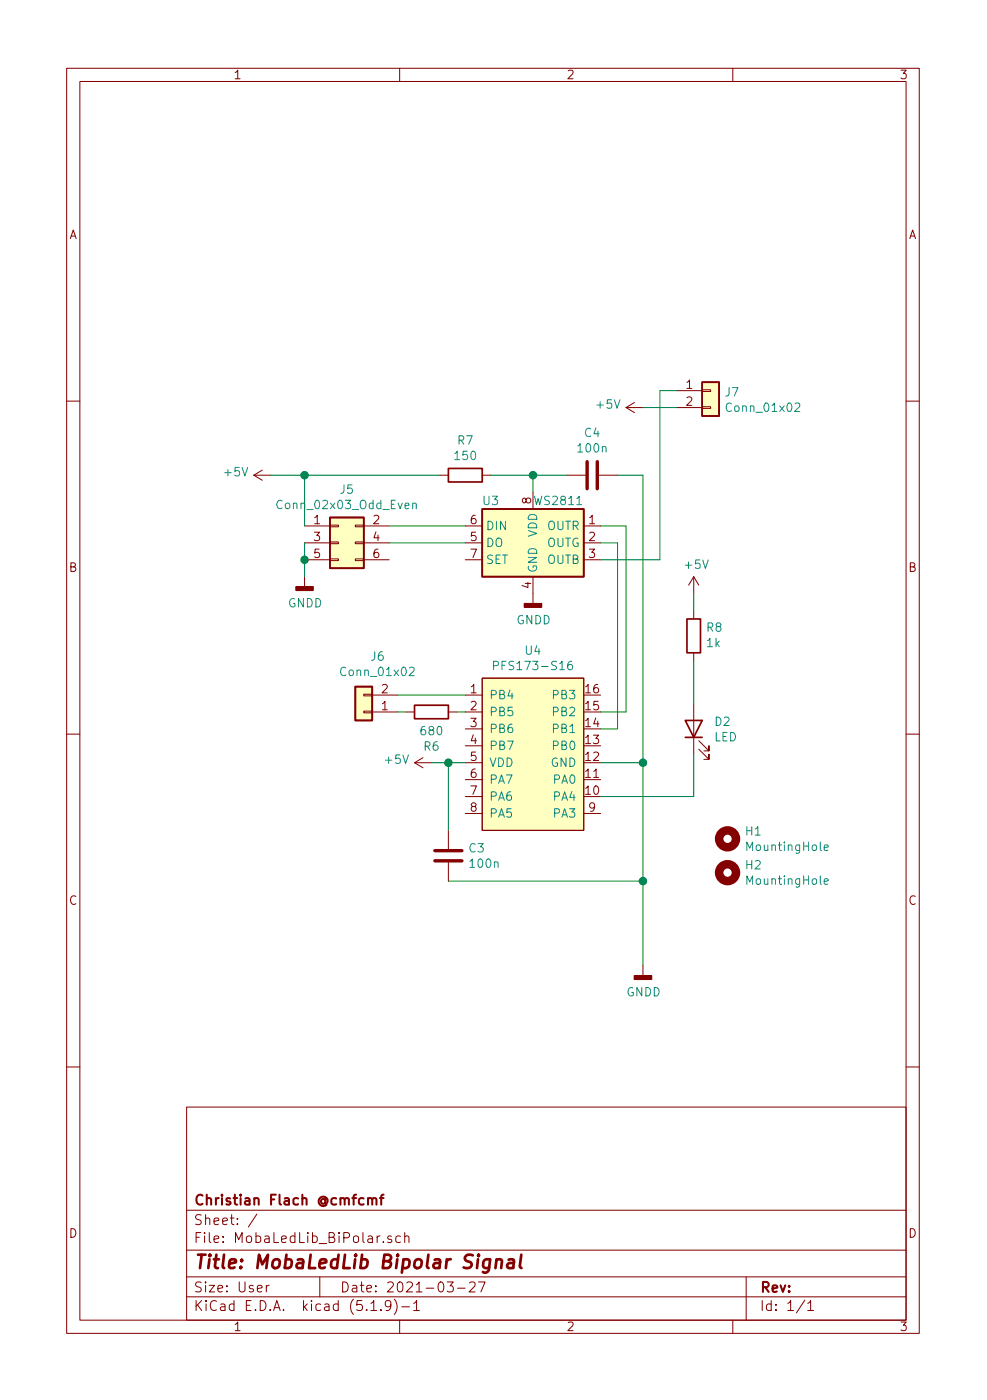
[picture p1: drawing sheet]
EESchema Schematic File Version 4
EELAYER 30 0
EELAYER END
$Descr User 5827 8268
encoding utf-8
Sheet 1 1
Title "MobaLedLib Bipolar Signal"
Date "2021-03-27"
Rev ""
Comp "Christian Flach @cmfcmf"
Comment1 ""
Comment2 ""
Comment3 ""
Comment4 ""
$EndDescr
$Comp
L Driver_LED:WS2811 U3
U 1 1
P 3150 3200
F 0 "U3" H 2900 3450 50  0000 C CNN
F 1 "WS2811" H 3300 3450 50  0000 C CNN
F 2 "Package_DIP:DIP-8_W7.62mm_Socket_LongPads" H 2850 3350 50  0001 C CNN
F 3 "https://cdn-shop.adafruit.com/datasheets/WS2811.pdf" H 2950 3450 50  0001 C CNN
	1    3150 3200
	1    0    0    -1  
$EndComp
$Comp
L MobaLedLib_BiPolar-rescue:PFS173-S16-Padauk U4
U 1 1
P 3150 4450
F 0 "U4" H 3150 5065 50  0000 C CNN
F 1 "PFS173-S16" H 3150 4974 50  0000 C CNN
F 2 "Display_7Segment:DA04-11SEKWA" H 3150 4450 50  0001 C CNN
F 3 "" H 3150 4450 50  0001 C CNN
	1    3150 4450
	1    0    0    -1  
$EndComp
$Comp
L power:GNDD #PWR012
U 1 1
P 3800 5700
F 0 "#PWR012" H 3800 5450 50  0001 C CNN
F 1 "GNDD" H 3804 5545 50  0000 C CNN
F 2 "" H 3800 5700 50  0001 C CNN
F 3 "" H 3800 5700 50  0001 C CNN
	1    3800 5700
	1    0    0    -1  
$EndComp
Wire Wire Line
	3800 5700 3800 5200
Wire Wire Line
	3800 4500 3550 4500
$Comp
L Connector_Generic:Conn_01x02 J6
U 1 1
P 2150 4200
F 0 "J6" H 2068 3875 50  0000 C CNN
F 1 "Conn_01x02" H 2068 3966 50  0000 C CNN
F 2 "TerminalBlock:TerminalBlock_bornier-2_P5.08mm" H 2150 4200 50  0001 C CNN
F 3 "~" H 2150 4200 50  0001 C CNN
	1    2150 4200
	-1   0    0    1   
$EndComp
$Comp
L Device:R R7
U 1 1
P 2750 2800
F 0 "R7" V 2543 2800 50  0000 C CNN
F 1 "150" V 2634 2800 50  0000 C CNN
F 2 "Resistor_THT:R_Axial_DIN0204_L3.6mm_D1.6mm_P7.62mm_Horizontal" V 2680 2800 50  0001 C CNN
F 3 "~" H 2750 2800 50  0001 C CNN
	1    2750 2800
	0    1    1    0   
$EndComp
Wire Wire Line
	3150 2900 3150 2800
Wire Wire Line
	3150 2800 2900 2800
$Comp
L Device:C C4
U 1 1
P 3500 2800
F 0 "C4" V 3248 2800 50  0000 C CNN
F 1 "100n" V 3339 2800 50  0000 C CNN
F 2 "Capacitor_THT:C_Disc_D4.7mm_W2.5mm_P5.00mm" H 3538 2650 50  0001 C CNN
F 3 "~" H 3500 2800 50  0001 C CNN
	1    3500 2800
	0    1    1    0   
$EndComp
Wire Wire Line
	3650 2800 3800 2800
Wire Wire Line
	3350 2800 3150 2800
Connection ~ 3150 2800
$Comp
L power:+5V #PWR06
U 1 1
P 1600 2800
F 0 "#PWR06" H 1600 2650 50  0001 C CNN
F 1 "+5V" V 1615 2928 50  0000 L CNN
F 2 "" H 1600 2800 50  0001 C CNN
F 3 "" H 1600 2800 50  0001 C CNN
	1    1600 2800
	0    -1   -1   0   
$EndComp
Wire Wire Line
	1600 2800 1800 2800
Connection ~ 3800 5200
Wire Wire Line
	3800 5200 3800 4500
Wire Wire Line
	2650 4500 2750 4500
$Comp
L Device:LED D2
U 1 1
P 4100 4300
F 0 "D2" V 4139 4182 50  0000 R CNN
F 1 "LED" V 4048 4182 50  0000 R CNN
F 2 "LED_THT:LED_D3.0mm" H 4100 4300 50  0001 C CNN
F 3 "~" H 4100 4300 50  0001 C CNN
	1    4100 4300
	0    -1   -1   0   
$EndComp
Wire Wire Line
	3550 4700 4100 4700
Wire Wire Line
	4100 4700 4100 4450
$Comp
L Device:R R8
U 1 1
P 4100 3750
F 0 "R8" H 4030 3704 50  0000 R CNN
F 1 "1k" H 4030 3795 50  0000 R CNN
F 2 "Resistor_THT:R_Axial_DIN0204_L3.6mm_D1.6mm_P2.54mm_Vertical" V 4030 3750 50  0001 C CNN
F 3 "~" H 4100 3750 50  0001 C CNN
	1    4100 3750
	-1   0    0    1   
$EndComp
$Comp
L power:+5V #PWR013
U 1 1
P 4100 3500
F 0 "#PWR013" H 4100 3350 50  0001 C CNN
F 1 "+5V" H 4115 3673 50  0000 C CNN
F 2 "" H 4100 3500 50  0001 C CNN
F 3 "" H 4100 3500 50  0001 C CNN
	1    4100 3500
	1    0    0    -1  
$EndComp
Wire Wire Line
	4100 3500 4100 3600
$Comp
L Connector_Generic:Conn_01x02 J7
U 1 1
P 4200 2300
F 0 "J7" H 4280 2292 50  0000 L CNN
F 1 "Conn_01x02" H 4280 2201 50  0000 L CNN
F 2 "TerminalBlock:TerminalBlock_bornier-2_P5.08mm" H 4200 2300 50  0001 C CNN
F 3 "~" H 4200 2300 50  0001 C CNN
	1    4200 2300
	1    0    0    -1  
$EndComp
$Comp
L Device:C C3
U 1 1
P 2650 5050
F 0 "C3" H 2765 5096 50  0000 L CNN
F 1 "100n" H 2765 5005 50  0000 L CNN
F 2 "Capacitor_THT:C_Disc_D4.7mm_W2.5mm_P5.00mm" H 2688 4900 50  0001 C CNN
F 3 "~" H 2650 5050 50  0001 C CNN
	1    2650 5050
	1    0    0    -1  
$EndComp
Wire Wire Line
	2650 4900 2650 4500
Wire Wire Line
	2650 5200 3800 5200
$Comp
L Connector_Generic:Conn_02x03_Odd_Even J5
U 1 1
P 2000 3200
F 0 "J5" H 2050 3517 50  0000 C CNN
F 1 "Conn_02x03_Odd_Even" H 2050 3426 50  0000 C CNN
F 2 "Connector_IDC:IDC-Header_2x03_P2.54mm_Vertical" H 2000 3200 50  0001 C CNN
F 3 "~" H 2000 3200 50  0001 C CNN
	1    2000 3200
	1    0    0    -1  
$EndComp
Wire Wire Line
	2300 3100 2750 3100
Wire Wire Line
	2750 3200 2300 3200
Wire Wire Line
	1800 3200 1800 3300
Wire Wire Line
	1800 3100 1800 2800
Connection ~ 1800 2800
Wire Wire Line
	1800 2800 2600 2800
$Comp
L Device:R R6
U 1 1
P 2550 4200
F 0 "R6" V 2343 4200 50  0000 C CNN
F 1 "680" V 2434 4200 50  0000 C CNN
F 2 "Resistor_THT:R_Axial_DIN0204_L3.6mm_D1.6mm_P2.54mm_Vertical" V 2480 4200 50  0001 C CNN
F 3 "~" H 2550 4200 50  0001 C CNN
	1    2550 4200
	0    1    -1   0   
$EndComp
$Comp
L power:+5V #PWR010
U 1 1
P 3800 2400
F 0 "#PWR010" H 3800 2250 50  0001 C CNN
F 1 "+5V" V 3815 2528 50  0000 L CNN
F 2 "" H 3800 2400 50  0001 C CNN
F 3 "" H 3800 2400 50  0001 C CNN
	1    3800 2400
	0    -1   -1   0   
$EndComp
$Comp
L power:GNDD #PWR07
U 1 1
P 1800 3400
F 0 "#PWR07" H 1800 3150 50  0001 C CNN
F 1 "GNDD" H 1804 3245 50  0000 C CNN
F 2 "" H 1800 3400 50  0001 C CNN
F 3 "" H 1800 3400 50  0001 C CNN
	1    1800 3400
	1    0    0    -1  
$EndComp
Wire Wire Line
	1800 3400 1800 3300
Connection ~ 1800 3300
$Comp
L power:+5V #PWR08
U 1 1
P 2550 4500
F 0 "#PWR08" H 2550 4350 50  0001 C CNN
F 1 "+5V" V 2565 4628 50  0000 L CNN
F 2 "" H 2550 4500 50  0001 C CNN
F 3 "" H 2550 4500 50  0001 C CNN
	1    2550 4500
	0    -1   -1   0   
$EndComp
Wire Wire Line
	2550 4500 2650 4500
Connection ~ 2650 4500
$Comp
L power:GNDD #PWR09
U 1 1
P 3150 3500
F 0 "#PWR09" H 3150 3250 50  0001 C CNN
F 1 "GNDD" H 3154 3345 50  0000 C CNN
F 2 "" H 3150 3500 50  0001 C CNN
F 3 "" H 3150 3500 50  0001 C CNN
	1    3150 3500
	1    0    0    -1  
$EndComp
Wire Wire Line
	3800 2800 3800 4500
Connection ~ 3800 4500
Wire Wire Line
	4100 3900 4100 4150
Wire Wire Line
	3550 3200 3650 3200
Wire Wire Line
	3650 3200 3650 4300
Wire Wire Line
	3650 4300 3550 4300
Wire Wire Line
	3550 4200 3700 4200
Wire Wire Line
	3700 4200 3700 3100
Wire Wire Line
	3700 3100 3550 3100
Wire Wire Line
	3550 3300 3900 3300
Wire Wire Line
	2750 4200 2700 4200
Wire Wire Line
	2750 4100 2350 4100
Wire Wire Line
	2350 4200 2400 4200
Wire Wire Line
	3900 2300 3900 3300
Wire Wire Line
	3900 2300 4000 2300
Wire Wire Line
	3800 2400 4000 2400
$Comp
L Mechanical:MountingHole H1
U 1 1
P 4300 4950
F 0 "H1" H 4400 4996 50  0000 L CNN
F 1 "MountingHole" H 4400 4905 50  0000 L CNN
F 2 "MountingHole:MountingHole_3.2mm_M3_ISO7380" H 4300 4950 50  0001 C CNN
F 3 "~" H 4300 4950 50  0001 C CNN
	1    4300 4950
	1    0    0    -1  
$EndComp
$Comp
L Mechanical:MountingHole H2
U 1 1
P 4300 5150
F 0 "H2" H 4400 5196 50  0000 L CNN
F 1 "MountingHole" H 4400 5105 50  0000 L CNN
F 2 "MountingHole:MountingHole_3.2mm_M3_ISO7380" H 4300 5150 50  0001 C CNN
F 3 "~" H 4300 5150 50  0001 C CNN
	1    4300 5150
	1    0    0    -1  
$EndComp
$EndSCHEMATC
